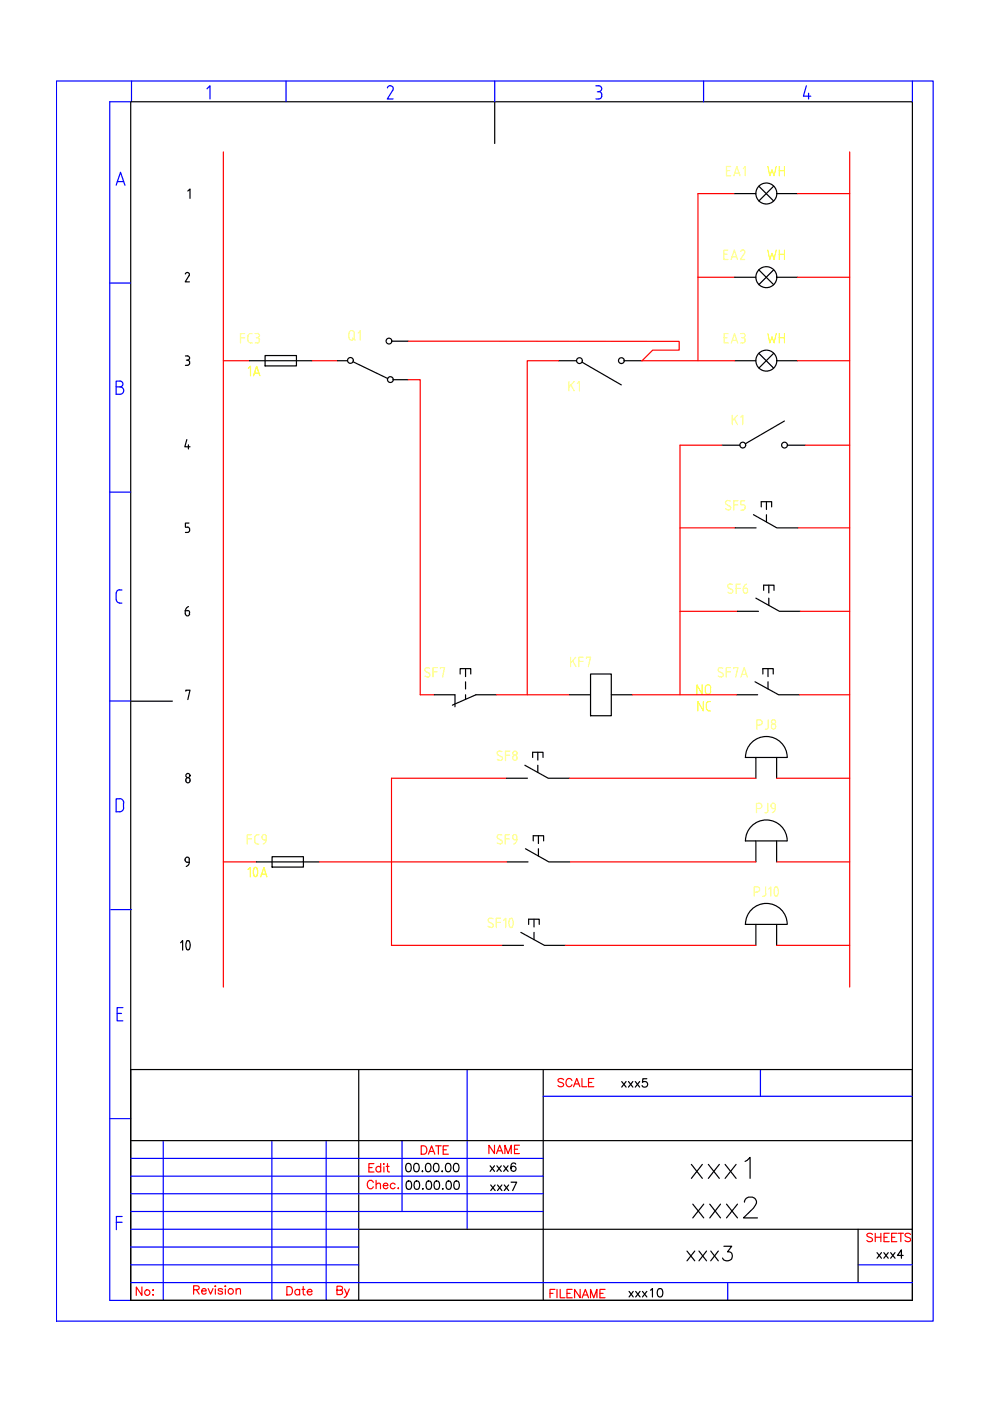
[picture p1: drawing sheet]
<svg xmlns="http://www.w3.org/2000/svg" width="210mm" height="297mm" viewBox="0 0 210 297" stroke-linecap="round" stroke-linejoin="round" font-family="sans-serif">
<!-- layer: 0 -->
<g fill="none" stroke="#000" stroke-width=".25">
<path d="M39.3 58.1a.44 .44 0 0 1 .6-.3 .44 .44 0 0 1 .2 .7l-.8 1.3h.9M39.8 40.5l.5-.4v2M39.3 75.5h.5a.44 .44 0 0 1 .4 .4 .44 .44 0 0 1-.4 .5M39.5 76.4h.2M39.8 76.4a.56 .56 0 0 1 .4 .5 .56 .56 0 0 1-.4 .6h-.5M71.5 76.5h2.2M39.6 93.2l-.4 1.5h1.1M39.9 94.3v.9M39.8 111.7a.53 .53 0 0 1 .4 .8M40.1 110.9h-.8v.9h.4M40.2 112.4l-.2 .4-.7 .1M39.4 146.5v-.2h.9l-.5 2"/>
<path d="M39.5 165.1a.48 .48 0 0 1 .7 0 .48 .48 0 0 1 0 .7 .48 .48 0 0 1-.7 0zM86.3 246.7a.58 .58 0 0 1 .8 .3 .9 .9 0 0 1-.6 1.4 1.14 1.14 0 0 1-.2-1.7zM86.3 250.5a.58 .58 0 0 1 .9 .2 .9 .9 0 0 1-.6 1.5 1.14 1.14 0 0 1-.3-1.7zM88 246.7a.58 .58 0 0 1 .8 .3 .9 .9 0 0 1-.6 1.4 1.14 1.14 0 0 1-.2-1.7zM88 250.5a.58 .58 0 0 1 .9 .2 .9 .9 0 0 1-.6 1.5 1.14 1.14 0 0 1-.3-1.7zM89.5 248.4h.1zM89.6 252v.2zM90.5 246.7a.58 .58 0 0 1 .8 .3 .9 .9 0 0 1-.6 1.4 1.14 1.14 0 0 1-.2-1.7zM90.6 250.5a.58 .58 0 0 1 .8 .2 .9 .9 0 0 1-.6 1.5 1.14 1.14 0 0 1-.2-1.7zM92.1 246.7a.58 .58 0 0 1 .9 .3 .9 .9 0 0 1-.6 1.4 1.14 1.14 0 0 1-.3-1.7zM92.3 250.5a.58 .58 0 0 1 .8 .2 .9 .9 0 0 1-.6 1.5 1.14 1.14 0 0 1-.2-1.7zM93.7 248.4h.1z"/>
<path d="M93.8 252.1h.2zM94.7 246.7a.58 .58 0 0 1 .8 .3 .9 .9 0 0 1-.6 1.4 1.14 1.14 0 0 1-.2-1.7zM94.8 250.5a.53 .53 0 0 1 .8 .2 .9 .9 0 0 1-.5 1.5 1.14 1.14 0 0 1-.3-1.7zM96.4 246.7a.58 .58 0 0 1 .8 .3 .9 .9 0 0 1-.6 1.4 1.14 1.14 0 0 1-.2-1.7zM96.5 250.5a.58 .58 0 0 1 .8 .2 .9 .9 0 0 1-.6 1.5 1.14 1.14 0 0 1-.2-1.7zM27.7 275.7h165.7"/>
<circle cx="39.8" cy="164.4" r=".44"/>
</g>
<!-- layer: 035 -->
<g fill="none" stroke="#00f" stroke-width=".25">
<path d="M12 17.2h185.9v262.9h-185.9zM27.9 17.2v4.4M43.9 18.8l.6-.6v2.8M60.6 17.2v4.4M82.8 18.2l.5 .3v.6M82.8 18.1l-.5 .3-.2 .2M83.3 19.2l-1.2 1.8h1.2M104.9 17.2v4.4M126.4 18.2h.6a.61 .61 0 0 1 .6 .6 .61 .61 0 0 1-.6 .6 .7 .7 0 0 1 .6 1M126.6 19.5h.3M149.2 17.2v4.4M171 18.2l-.7 2.2h1.6"/>
<path d="M171.4 19.8v1.2M193.4 17.2v4.4M24.6 39.3l1-2.8 .9 2.8M24.9 38.5h1.3M27.7 21.6h-4.4v254.1h4.4M127.6 20.4a.61 .61 0 0 1-.6 .6h-.6M23.3 60h4.4M24.6 80.8h.8a.61 .61 0 0 1 .7 .6 .61 .61 0 0 1-.7 .6 .78 .78 0 0 1 .8 .8 .78 .78 0 0 1-.8 .8h-.8zM24.6 82h.8M23.3 104.3h4.4M24.6 125.8v1.4M24.7 127.1a.7 .7 0 0 0 .7 .7"/>
<path d="M25.3 127.9h.6M25.3 125.1h.6M25.4 125a.7 .7 0 0 0-.7 .7M23.3 148.6h4.4M25.3 169.4h-.7v2.7h.7M25.4 169.3a.87 .87 0 0 1 .8 .9M26.2 170.2v1.1M26.2 171.2a.87 .87 0 0 1-.8 .9M23.5 192.9h4.4M24.8 214.9h1M26.1 213.6h-1.3v2.8h1.3M23.3 237.2h4.4"/>
<path d="M99 226.8v33.8M115.2 232.4h78.2M161.2 226.8v5.6M24.7 259.2h1.2M25.9 257.9h-1.2v2.8M27.7 245.6h87.5M27.7 249.4h87.5M27.7 253.1h87.5M27.7 256.9h87.5M34.6 241.8v33.9M57.6 241.8v33.9M69.2 241.8v33.9"/>
<path d="M85.2 241.8v15.1M27.7 268.2h48.4M27.7 271.9h165.7M27.7 264.4h48.4M27.7 260.6h48.4M154.3 271.9v3.8M181.9 268.2h11.5"/>
</g>
<!-- layer: 07 -->
<path d="M27.7 21.6v254.1h165.7M27.9 21.6h165.5v254.1M104.9 21.6v8.8M27.7 148.7h8.9M27.7 226.8h165.7v48.9M76.1 226.8v48.9M115.2 226.8v48.9M27.7 241.8h165.7M76.1 260.6h117.3M181.9 260.6v11.3" fill="none" stroke="#000" stroke-width=".25"/>
<!-- layer: 025 -->
<g fill="none" stroke="#f00" stroke-width=".25">
<path d="M78.2 247.6h.7M79.3 246.7h-1.1v1.8M80.7 247.6a.57 .57 0 0 0-.8-.1 .57 .57 0 0 0 0 .8 .57 .57 0 0 0 .8-.1M80.7 246.7v1.8M81.4 246.7v.2zM81.4 247.4v1.1M81.9 247.3h.6M82.2 246.7v1.4v.3l.4 .1M41 273.5l1.1-.1 .1-.3-.1-.3-.3-.2h-.8v1.8M41.6 273.5l.6 .9M42.7 273.7h1a.51 .51 0 0 0-.6-.5 .51 .51 0 0 0-.4 .7 .52 .52 0 0 0 .4 .5 .52 .52 0 0 0 .6-.3M44.1 273.2l.5 1.2 .6-1.2"/>
<path d="M45.7 272.6v.2zM45.7 273.3v1.1M47.2 273.5a.54 .54 0 0 0-.9 0v.1l.8 .3 .1 .2a.54 .54 0 0 1-.9 0M47.8 272.6v.2zM47.8 273.3v1.1M50.1 273.5l.4-.3 .4 .1 .1 1.1M50.1 273.2v1.2M116.6 274.2h.6M117.7 273.4h-1.1v1.8M118.1 273.4v1.8M118.8 273.4v1.8h1M120.2 274.2h.7"/>
<path d="M121.3 273.4h-1.1v1.8h1.1M123 273.4v1.8l-1.2-1.8v1.8M123.4 275.2l.7-1.8 .7 1.8M123.7 274.6h.8M125.2 275.2v-1.8l.7 1.8 .7-1.8v1.8M127.2 274.2h.7M128.3 273.4h-1.1v1.8h1.1"/>
<circle cx="48.9" cy="273.8" r=".59"/>
</g>
<g fill="none" stroke="#f00" stroke-width=".25">
<path d="M47.4 32.2v177.1M180.2 32.2v177.1M148 58.8h7.8M155.8 41h-7.8v35.5M169.1 41h11.1M169.1 58.8h11.1M47.4 76.5h5.5M66.2 76.5h5.3M86.6 72.3l57.4 .1v1.8h-5.6l-2.3 2.3h19.7M118.4 76.5h-6.6v70.8M169.1 76.5h11.1M86.5 80.5h2.6v66.8h3"/>
<path d="M153.1 94.4h-8.9v52.9M170.8 94.4h9.4M144.2 111.9h11.7M169.1 111.9h11.1M144.2 129.6h12.2M169.7 129.6h10.5M105.3 147.3h15.5M134.1 147.3h22.1M169.5 147.3h10.7M107.4 165h-24.4v35.4h23.6M120.7 165h39.6M164.7 165h15.5"/>
<path d="M67.7 182.7h39.8M120.8 182.7h39.5M164.7 182.7h15.5M119.8 200.4h40.5M164.7 200.4h15.5"/>
</g>
<!-- layer: SYMS -->
<g fill="none" stroke="#000" stroke-width=".25">
<path d="M160.9 39.5l3.1 3.1M164 39.5l-3.1 3.1M155.8 41h4.5M155.8 58.8h4.5M160.9 57.2l3.1 3.2M164 57.2l-3.1 3.2M164.7 41h4.4M164.7 58.8h4.4M52.9 76.5h13.3M56.2 75.4h6.7v2.2h-6.7zM74.8 76.7l7.4 3.5M83.1 72.3h3.5"/>
<path d="M118.4 76.5h3.8M123.4 76.8l8.3 4.8M132.3 76.5h3.8M155.8 76.5h4.5M160.9 74.9l3.1 3.1M164 74.9l-3.1 3.1M164.7 76.5h4.4M83.3 80.5h3.2M153.1 94.4h3.8M166.3 89.3l-8.3 4.8M166.9 94.4h3.9M155.9 111.9h4.4"/>
<path d="M159.8 109.1l4.9 2.8h4.4M161.4 107.5v-1.1h2.2v1.1M162.5 106.4v1.6M162.5 109.1v1.5M160.3 126.8l5 2.8h4.4M161.9 124.1h2.2v1.1M163 124.1v1.6M163 126.8v1.6M92.1 147.3h4.4v2.5M97.6 142.9v-1.1h2.2v1.1M98.7 141.8v1.7M98.7 144.6v1.5"/>
<path d="M98.7 147.3v1M105.3 147.3h-4.4l-5 2.2M114 159.5v1.6M120.8 147.3h4.4M125.2 142.9h4.4v8.9h-4.4zM129.6 147.3h4.5M156.2 147.3h4.4M160.1 144.6l5 2.7h4.4M161.7 142.9v-1.1h2.2v1.1M162.8 141.8v1.7M162.8 144.6v1.5M107.4 165h4.4"/>
<path d="M111.3 162.2l4.9 2.8h4.5M111.4 179.9l5 2.8h4.4M112.9 160.6v-1.1h2.2v1.1M113.1 178.3v-1.1h2.2v1.1M114 162.2v1.6M114.2 177.2v1.6M114.2 179.9v1.6M158 178.3h8.9M158 160.6h8.9M158.1 178.3a4.4 4.4 0 0 1 4.4-4.5 4.4 4.4 0 0 1 4.4 4.5M158.1 160.6a4.4 4.4 0 0 1 4.4-4.4 4.4 4.4 0 0 1 4.4 4.4M160.3 160.6v4.4"/>
<path d="M160.3 178.3v4.4M164.7 160.6v4.4M164.7 178.3v4.4M54.4 182.7h13.3M57.7 181.6h6.6v2.2h-6.6zM107.5 182.7h4.5M110.4 197.7l5 2.7h4.4M158 196h8.9M158.1 196a4.4 4.4 0 0 1 4.4-4.5 4.4 4.4 0 0 1 4.4 4.5M160.3 196v4.4M164.7 196v4.4"/>
<circle cx="162.5" cy="41" r="2.22"/>
<circle cx="162.5" cy="58.8" r="2.22"/>
<circle cx="74.3" cy="76.4" r=".61"/>
<circle cx="82.5" cy="72.3" r=".61"/>
<circle cx="122.9" cy="76.5" r=".61"/>
<circle cx="131.7" cy="76.5" r=".61"/>
<circle cx="162.5" cy="76.5" r="2.22"/>
<circle cx="82.8" cy="80.5" r=".61"/>
<circle cx="157.5" cy="94.4" r=".61"/>
<circle cx="166.3" cy="94.4" r=".61"/>
</g>
<!-- layer: TAGS -->
<g fill="none" stroke="#ffff7f" stroke-width=".25">
<path d="M154 107l.6 .3M154.7 107.3a.5 .5 0 0 1 .1 .7 .5 .5 0 0 1-.8 0l-.2-.1M154.8 106.2a.52 .52 0 0 0-.8 0 .52 .52 0 0 0 .1 .8M155.6 107h.8M156.4 106.2h-.8v1.9M157.1 108.1h.5M157.6 107l.4 .2v.2M157.9 106.2h-.8v.8h.5M158 107.5v.2M158 107.7l-.2 .3-.2 .1M90.3 142.4l.6 .3a.49 .49 0 0 1 .1 .7 .49 .49 0 0 1-.7 0l-.2-.1M91.1 141.7a.53 .53 0 0 0-.8-.1 .53 .53 0 0 0 0 .8"/>
<path d="M91.8 142.4h.9M92.7 141.5h-.9v2M93.4 141.8v-.3h.9l-.5 2M106.4 159.4a.53 .53 0 0 0-.8-.1 .53 .53 0 0 0 0 .8l.6 .3M108.1 159.2h-.9v2.1M152.5 142.4l.6 .3M152.7 141.5l.5 .2M152.7 141.5a.44 .44 0 0 0-.4 .4 .44 .44 0 0 0 .2 .5M154 142.4h.9M154.9 141.5h-.9v2M155.6 141.8v-.3h.8l-.4 2M157.1 143.5l.7-2 .6 2"/>
<path d="M157.3 143h.9M105.4 161l.7 .2M105.6 177.8l.6 .3M106.3 178.1a.5 .5 0 0 1 0 .7 .5 .5 0 0 1-.7 0l-.2-.1M106.3 160.4a.44 .44 0 0 1 .2 .5 .44 .44 0 0 1-.4 .3M106.4 177a.53 .53 0 0 0-.8 0 .53 .53 0 0 0 0 .8M107.1 177.9h.9M107.2 160.1h.9M108 177h-.9v2M108.7 177.4a.44 .44 0 0 1 .4-.5 .44 .44 0 0 1 .5 .5M108.7 177.6l.2 .4h.2M108.7 160.6v.2"/>
<path d="M108.7 177.4v.2M108.7 160.6a.44 .44 0 0 1 .5-.5 .44 .44 0 0 1 .4 .5M108.7 160.8a.44 .44 0 0 0 .5 .4 .44 .44 0 0 0 .4-.4M109.1 178.1h.5M109.6 178a.99 .99 0 0 1-.7 1M109.6 160.6v.2M109.6 177.4v.6M159.9 189.1h.6M160.5 188h-.6v2M160.5 188a.57 .57 0 0 1 .6 .6 .57 .57 0 0 1-.6 .5M162.3 188l.1 1.6a.51 .51 0 0 1-.7 .4M163 188.5l.4-.5v2"/>
<path d="M164.3 188.1h.4a1.33 1.33 0 0 1-.1 1.9l-.3-.1-.2-.7z"/>
<circle cx="109.2" cy="159.7" r=".44"/>
</g>
<text font-size="8.4" x="145.3" y="251.2">xxx1</text>
<text font-size="7.9" x="145.7" y="259.3">xxx2</text>
<text font-size="7.5" fill="#ff0" x="49.7" y="188">10A</text>
<text font-size="7.5" x="35.3" y="203.6">10</text>
<text font-size="7.5" fill="#ffff7f" x="101.2" y="199">SF10</text>
<text font-size="7.1" fill="#ffff7f" x="152" y="128.1">SF6</text>
<text font-size="6.6" x="144.3" y="268.5">xxx3</text>
<text font-size="5.7" fill="#f00" x="70.2" y="276.2">By</text>
<g font-size="5.3" fill="#ffff7f">
<text x="49.7" y="74.1">FC3</text>
<text x="72.7" y="73.4">Q1</text>
<text x="152.4" y="74.1">EA3</text>
<text x="154.2" y="91.4">K1</text>
<text x="119.6" y="142.5">KF7</text>
<text x="159.1" y="155.9">PJ8</text>
<text x="159.1" y="173.6">PJ9</text>
<text x="51.2" y="180.3">FC9</text>
</g>
<g font-size="5.3" fill="#ff0">
<text x="161.6" y="74.1">WH</text>
<text x="146.4" y="148.5">NO</text>
<text x="146.8" y="152">NC</text>
</g>
<text font-size="5.3" x="38.1" y="131.9">6</text>
<g font-size="4.9" fill="#ffff7f">
<text x="152.8" y="38.5">EA1</text>
<text x="152.4" y="56.1">EA2</text>
<text x="119.2" y="84">K1</text>
</g>
<g font-size="4.9" fill="#ff0">
<text x="161.6" y="38.5">WH</text>
<text x="161.6" y="56.1">WH</text>
<text x="51.5" y="80.8">1A</text>
</g>
<g font-size="4.9">
<text x="37" y="184.9">9</text>
<text x="130.5" y="231.8">xxx5</text>
<text x="102.7" y="249.4">xxx6</text>
<text x="102.7" y="253.6">xxx7</text>
<text x="184.9" y="268.1">xxx4</text>
<text x="132.3" y="276.2">xxx10</text>
</g>
<g font-size="4.9" fill="#f00">
<text x="117.1" y="231.8">SCALE</text>
<text x="88.2" y="245.9">DATE</text>
<text x="102.3" y="245.9">NAME</text>
<text x="76.6" y="253.3">Chec.</text>
<text x="182.7" y="264.6">SHEETS</text>
<text x="27.5" y="275.9">No:</text>
<text x="59.6" y="275.9">Date</text>
</g>
</svg>
